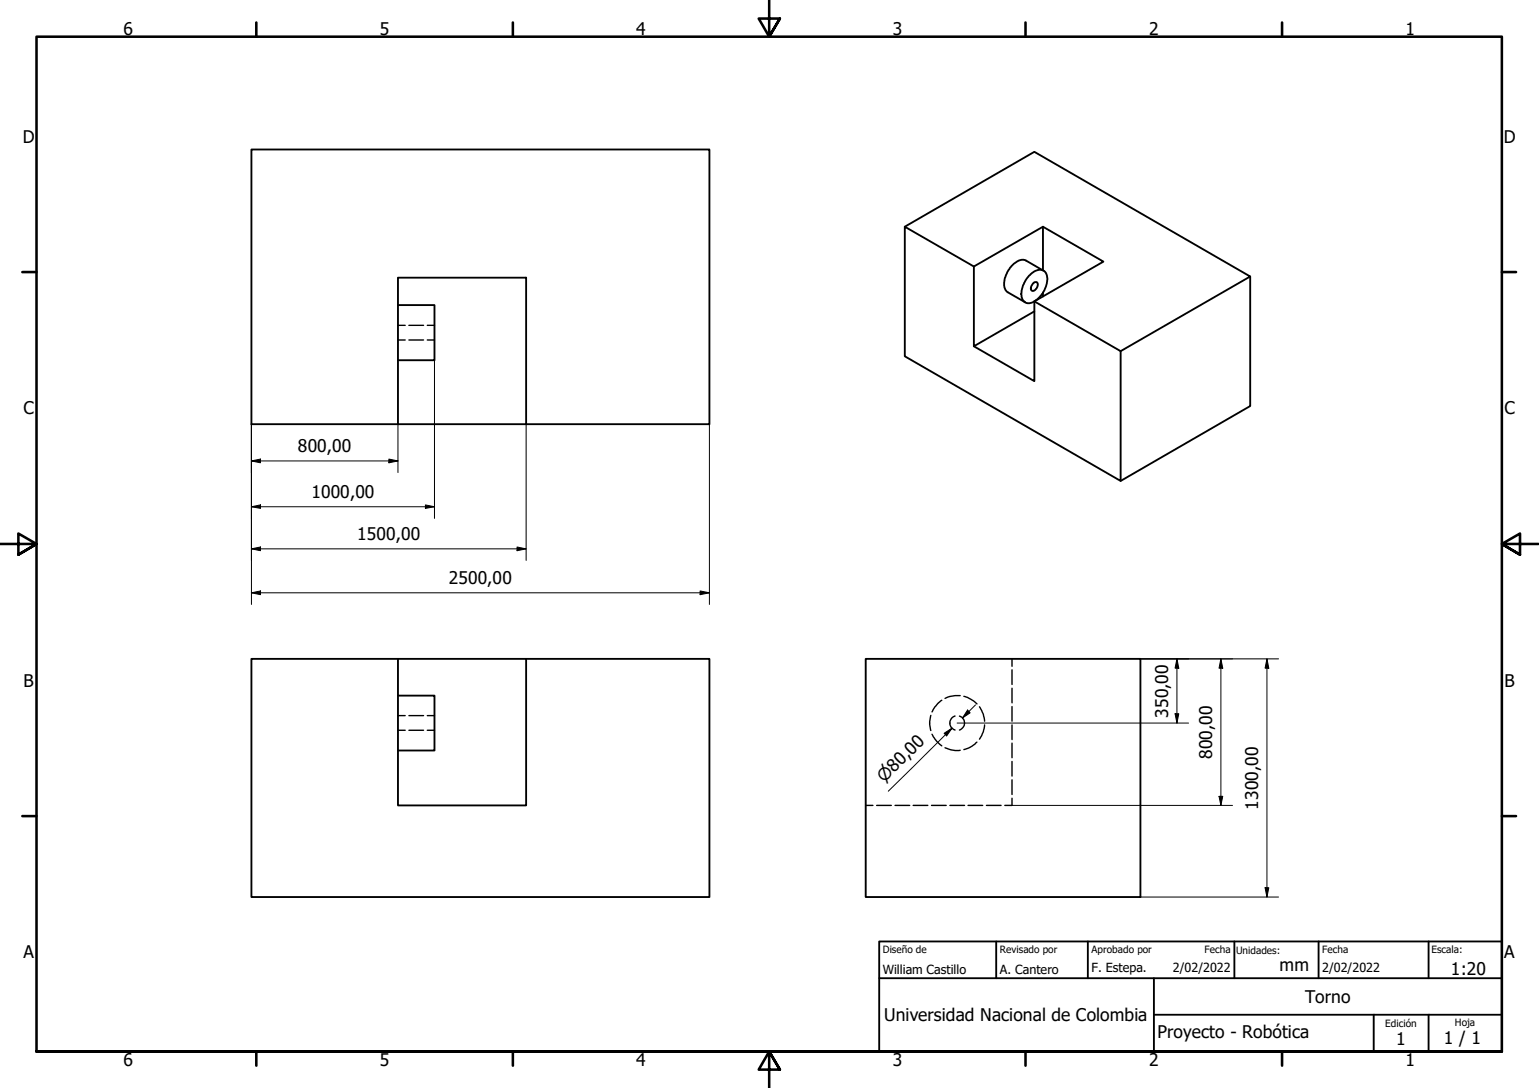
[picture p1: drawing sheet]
<svg xmlns="http://www.w3.org/2000/svg" width="420mm" height="297mm" viewBox="0 0 420 297" stroke-linecap="round" stroke-linejoin="round" font-family="sans-serif">
<!-- layer: Visible (ISO) -->
<g fill="none" stroke="#000" stroke-width=".51">
<path d="M108.6 75.8h35v40h-35zM247 61.9l35.4-20.4 58.9 34-35.4 20.4M265.9 72.8v21.7l16.5-9.5M265.9 72.8l18.8-10.9v11.9M265.9 72.8l-18.9-10.9v35.4l58.9 34v-35.4l-23.5-13.6M281.1 75.2a3.2 3.2 0 0 1 4.1-1.1 4.1 4.1 0 0 1 .2 4.6 5.9 5.9 0 0 1-4.9 4.1 2.47 2.47 0 0 1-1.6-3.2 7.9 7.9 0 0 1 2.2-4.4zM282 77.4a.76 .76 0 0 1 1.1-.3 .76 .76 0 0 1 .1 1.2 1.21 1.21 0 0 1-1.6 1 1.71 1.71 0 0 1 .4-1.9zM284.7 61.9l16.5 9.5-18.8 10.9v21.8l-16.5-9.6M284.7 79.9v1M284.9 73.9l-4.7-2.7a3.3 3.3 0 0 0-3.9 1.3 6.4 6.4 0 0 0-1.8 6.7l.5 .5 4.9 2.8M341.3 75.5v35.4l-35.4 20.4M108.6 83.3h10v15h-10"/>
<path d="M108.6 115.8h-40v-75h125.1v75h-50.1M108.6 179.9h35v40h-35zM108.6 179.9h-40v65h125.1v-65h-50.1M236.3 179.9h75v65h-75zM108.6 189.9h10v15h-10"/>
</g>
<!-- layer: Oculto (ISO) -->
<g fill="none" stroke="#000" stroke-width=".38">
<path d="M108.6 92.8h2M108.6 88.8h2M111.6 92.8h4M111.6 88.8h4M116.6 92.8h2M116.6 88.8h2M276.3 179.9v2M108.6 199.4h2M108.6 195.4h2M111.6 199.4h4M111.6 195.4h4M116.6 199.4h2"/>
<path d="M116.6 195.4h2M254.1 195.3l-.3 1.7 .3 2.4M257.1 191.2l-1.9 1.8-.8 1.4M260.7 195.5a2 2 0 0 0-1.4 1.9 2 2 0 0 0 1.4 1.9M261.9 195.5a2 2 0 0 1 1.4 1.9 2 2 0 0 1-1.4 1.9M262.1 189.9l-2.9 .3-1.2 .5M263.1 190.1l1.8 .7 1.8 1.4M267.4 193l1 1.7 .4 2.2M268.8 197.9l-.3 1.8-1.1 2.1M276.3 182.9v4M276.3 187.9v4M276.3 192.9v4"/>
<path d="M276.3 197.9v4M236.3 219.9h2M239.3 219.9h4M244.3 219.9h4M249.3 219.9h4M254.3 219.9h4M254.4 200.5l1.3 1.9 1.4 1.2M258 204.1l1.6 .6 2.5 .1M259.3 219.9h4M264.3 219.9h4M266.7 202.6l-1.8 1.4-1.8 .6M269.3 219.9h4"/>
<path d="M276.3 217.9v2h-2M276.3 202.9v4M276.3 207.9v4M276.3 212.9v4"/>
</g>
<!-- layer: Borde (ISO) -->
<g fill="none" stroke="#000" stroke-width=".7">
<path d="M70 6.1v3.9M140 6.1v3.9M210 0v10l-2.9-4.9h5.8l-2.9 4.9 2.9-4.9M280 6.1v3.9M350 6.1v3.9M6.1 74.3h3.9M410 74.3h3.9M0 148.5h10l-5-2.8v5.7l5-2.9-5 2.9M420 148.5h-10l5-2.8v5.7l-5-2.9 5 2.9M6.1 222.8h3.9M410 222.8h3.9M10 287.1v-277.1h400v277.1h-400h400"/>
<path d="M70 287.1v3.8M140 287.1v3.8M212.9 292l-2.9-4.9 2.9 4.9h-5.8l2.9-4.9v9.9M280 287.1v3.8M350 287.1v3.8"/>
</g>
<path d="M240 257h170v30.1h-170zM272 257v10.1M297 257v10.1M337 257v10.1M360 257v10.1M390 257v10.1M240 267.1h170M315 277h95M315 267.1v20M375 277v10.1M390 277v10.1" fill="none" stroke="#000" stroke-width=".51"/>
<!-- layer: Cota (ISO) -->
<g fill="none" stroke="#000" stroke-width=".27">
<path d="M118.6 98.3v43.2M68.6 115.8v49.2M108.6 115.8v13.2M143.6 115.8v37.2M193.7 115.8v49.2M68.6 125.8l2.5-.5v1.1zM68.6 138.4l2.5-.6v1zM68.6 125.8h40M68.6 138.4h50M106.2 125.3l2.4 .5-2.4 .6zM116.1 137.8l2.5 .6-2.5 .4zM68.6 149.8l2.5-.5v1.1z"/>
<path d="M68.6 149.8h75M141.2 149.3l2.4 .5-2.4 .6zM68.6 161.8l2.5-.5v1.1zM68.6 161.8h125.1M191.1 161.3l2.6 .5-2.6 .6zM311.3 179.9h37.8M321.3 179.9l.5 2.5h-1zM321.3 179.9v17.5M333.3 179.9l.5 2.5h-1zM333.3 179.9v40M345.9 179.9l.5 2.5h-1zM345.9 179.9v65"/>
<path d="M261.3 197.4h63.2M264.2 193.9l.7 .7-2.1 1.4zM266.3 192.5l-3.5 3.5M320.8 194.9h1l-.5 2.5zM257.7 200.2l2.2-1.4-1.5 2.1zM258.1 200.6l1.8-1.8-17.4 17.2M276.3 219.9h60.2M332.8 217.4h1l-.5 2.5zM311.3 244.9h37.8M345.4 242.4h1l-.5 2.5z"/>
</g>
<g fill="#000">
<path d="M68.6 125.8l2.5-.5v1.1z" fill-rule="evenodd"/>
<path d="M68.6 138.4l2.5-.6v1z" fill-rule="evenodd"/>
<path d="M106.2 125.3l2.4 .5-2.4 .6z" fill-rule="evenodd"/>
<path d="M116.1 137.8l2.5 .6-2.5 .4z" fill-rule="evenodd"/>
<path d="M68.6 149.8l2.5-.5v1.1z" fill-rule="evenodd"/>
<path d="M141.2 149.3l2.4 .5-2.4 .6z" fill-rule="evenodd"/>
<path d="M68.6 161.8l2.5-.5v1.1z" fill-rule="evenodd"/>
<path d="M191.1 161.3l2.6 .5-2.6 .6z" fill-rule="evenodd"/>
<path d="M264.2 193.9l.7 .7-2.1 1.4z" fill-rule="evenodd"/>
<path d="M320.8 194.9h1l-.5 2.5z" fill-rule="evenodd"/>
<path d="M321.3 179.9l.5 2.5h-1z" fill-rule="evenodd"/>
<path d="M333.3 179.9l.5 2.5h-1z" fill-rule="evenodd"/>
<path d="M345.9 179.9l.5 2.5h-1z" fill-rule="evenodd"/>
<path d="M257.7 200.2l2.2-1.4-1.5 2.1z" fill-rule="evenodd"/>
<path d="M332.8 217.4h1l-.5 2.5z" fill-rule="evenodd"/>
<path d="M345.4 242.4h1l-.5 2.5z" fill-rule="evenodd"/>
</g>
<g font-size="4.8">
<text x="33.7" y="9.6">6</text>
<text x="103.7" y="9.6">5</text>
<text x="173.7" y="9.6">4</text>
<text x="243.7" y="9.6">3</text>
<text x="313.7" y="9.6">2</text>
<text x="383.7" y="9.6">1</text>
<text x="6.2" y="38.9">D</text>
<text x="410.5" y="38.9">D</text>
<text x="6.4" y="113.1">C</text>
<text x="410.7" y="113.1">C</text>
<text x="81.3" y="123.4">800,00</text>
<text x="85" y="135.9">1000,00</text>
<text x="97.5" y="147.4">1500,00</text>
<text x="122.6" y="159.4">2500,00</text>
<text x="6.4" y="187.4">B</text>
<text x="410.7" y="187.4">B</text>
<text x="318.9" y="195.9" transform="rotate(-90 318.9 195.9)">350,00</text>
<text x="330.9" y="207.2" transform="rotate(-90 330.9 207.2)">800,00</text>
<text x="343.5" y="221" transform="rotate(-90 343.5 221)">1300,00</text>
<text x="6.4" y="261.7">A</text>
<text x="410.7" y="261.7">A</text>
<text x="349.3" y="265.2">mm</text>
<text x="396.1" y="266.3">1:20</text>
<text x="356.3" y="273.7">Torno</text>
<text x="241.4" y="278.9">Universidad Nacional de Colombia</text>
<text x="316" y="283.5">Proyecto - Robótica</text>
<text x="381.2" y="285.3">1</text>
<text x="394.2" y="285">1 / 1</text>
<text x="33.7" y="290.9">6</text>
<text x="103.7" y="290.9">5</text>
<text x="173.7" y="290.9">4</text>
<text x="243.7" y="290.9">3</text>
<text x="313.7" y="290.9">2</text>
<text x="383.7" y="290.9">1</text>
</g>
<text font-size="4.6" x="241.4" y="213.8" transform="rotate(-45 241.4 213.8)">⌀80,00</text>
<g font-size="3.4">
<text x="241" y="266">William Castillo</text>
<text x="273" y="266">A. Cantero</text>
<text x="298" y="265.4">F. Estepa.</text>
<text x="320.2" y="265.5">2/02/2022</text>
<text x="361" y="265.5">2/02/2022</text>
</g>
<g font-size="2.7">
<text x="241" y="260.2">Diseño de</text>
<text x="273" y="260.1">Revisado por</text>
<text x="298" y="260.1">Aprobado por</text>
<text x="328.9" y="260.1">Fecha</text>
<text x="337.4" y="260.3">Unidades:</text>
<text x="361" y="260.1">Fecha</text>
<text x="390.8" y="260.2">Escala:</text>
<text x="378.2" y="280.3">Edición</text>
<text x="397.2" y="280">Hoja</text>
</g>
</svg>
